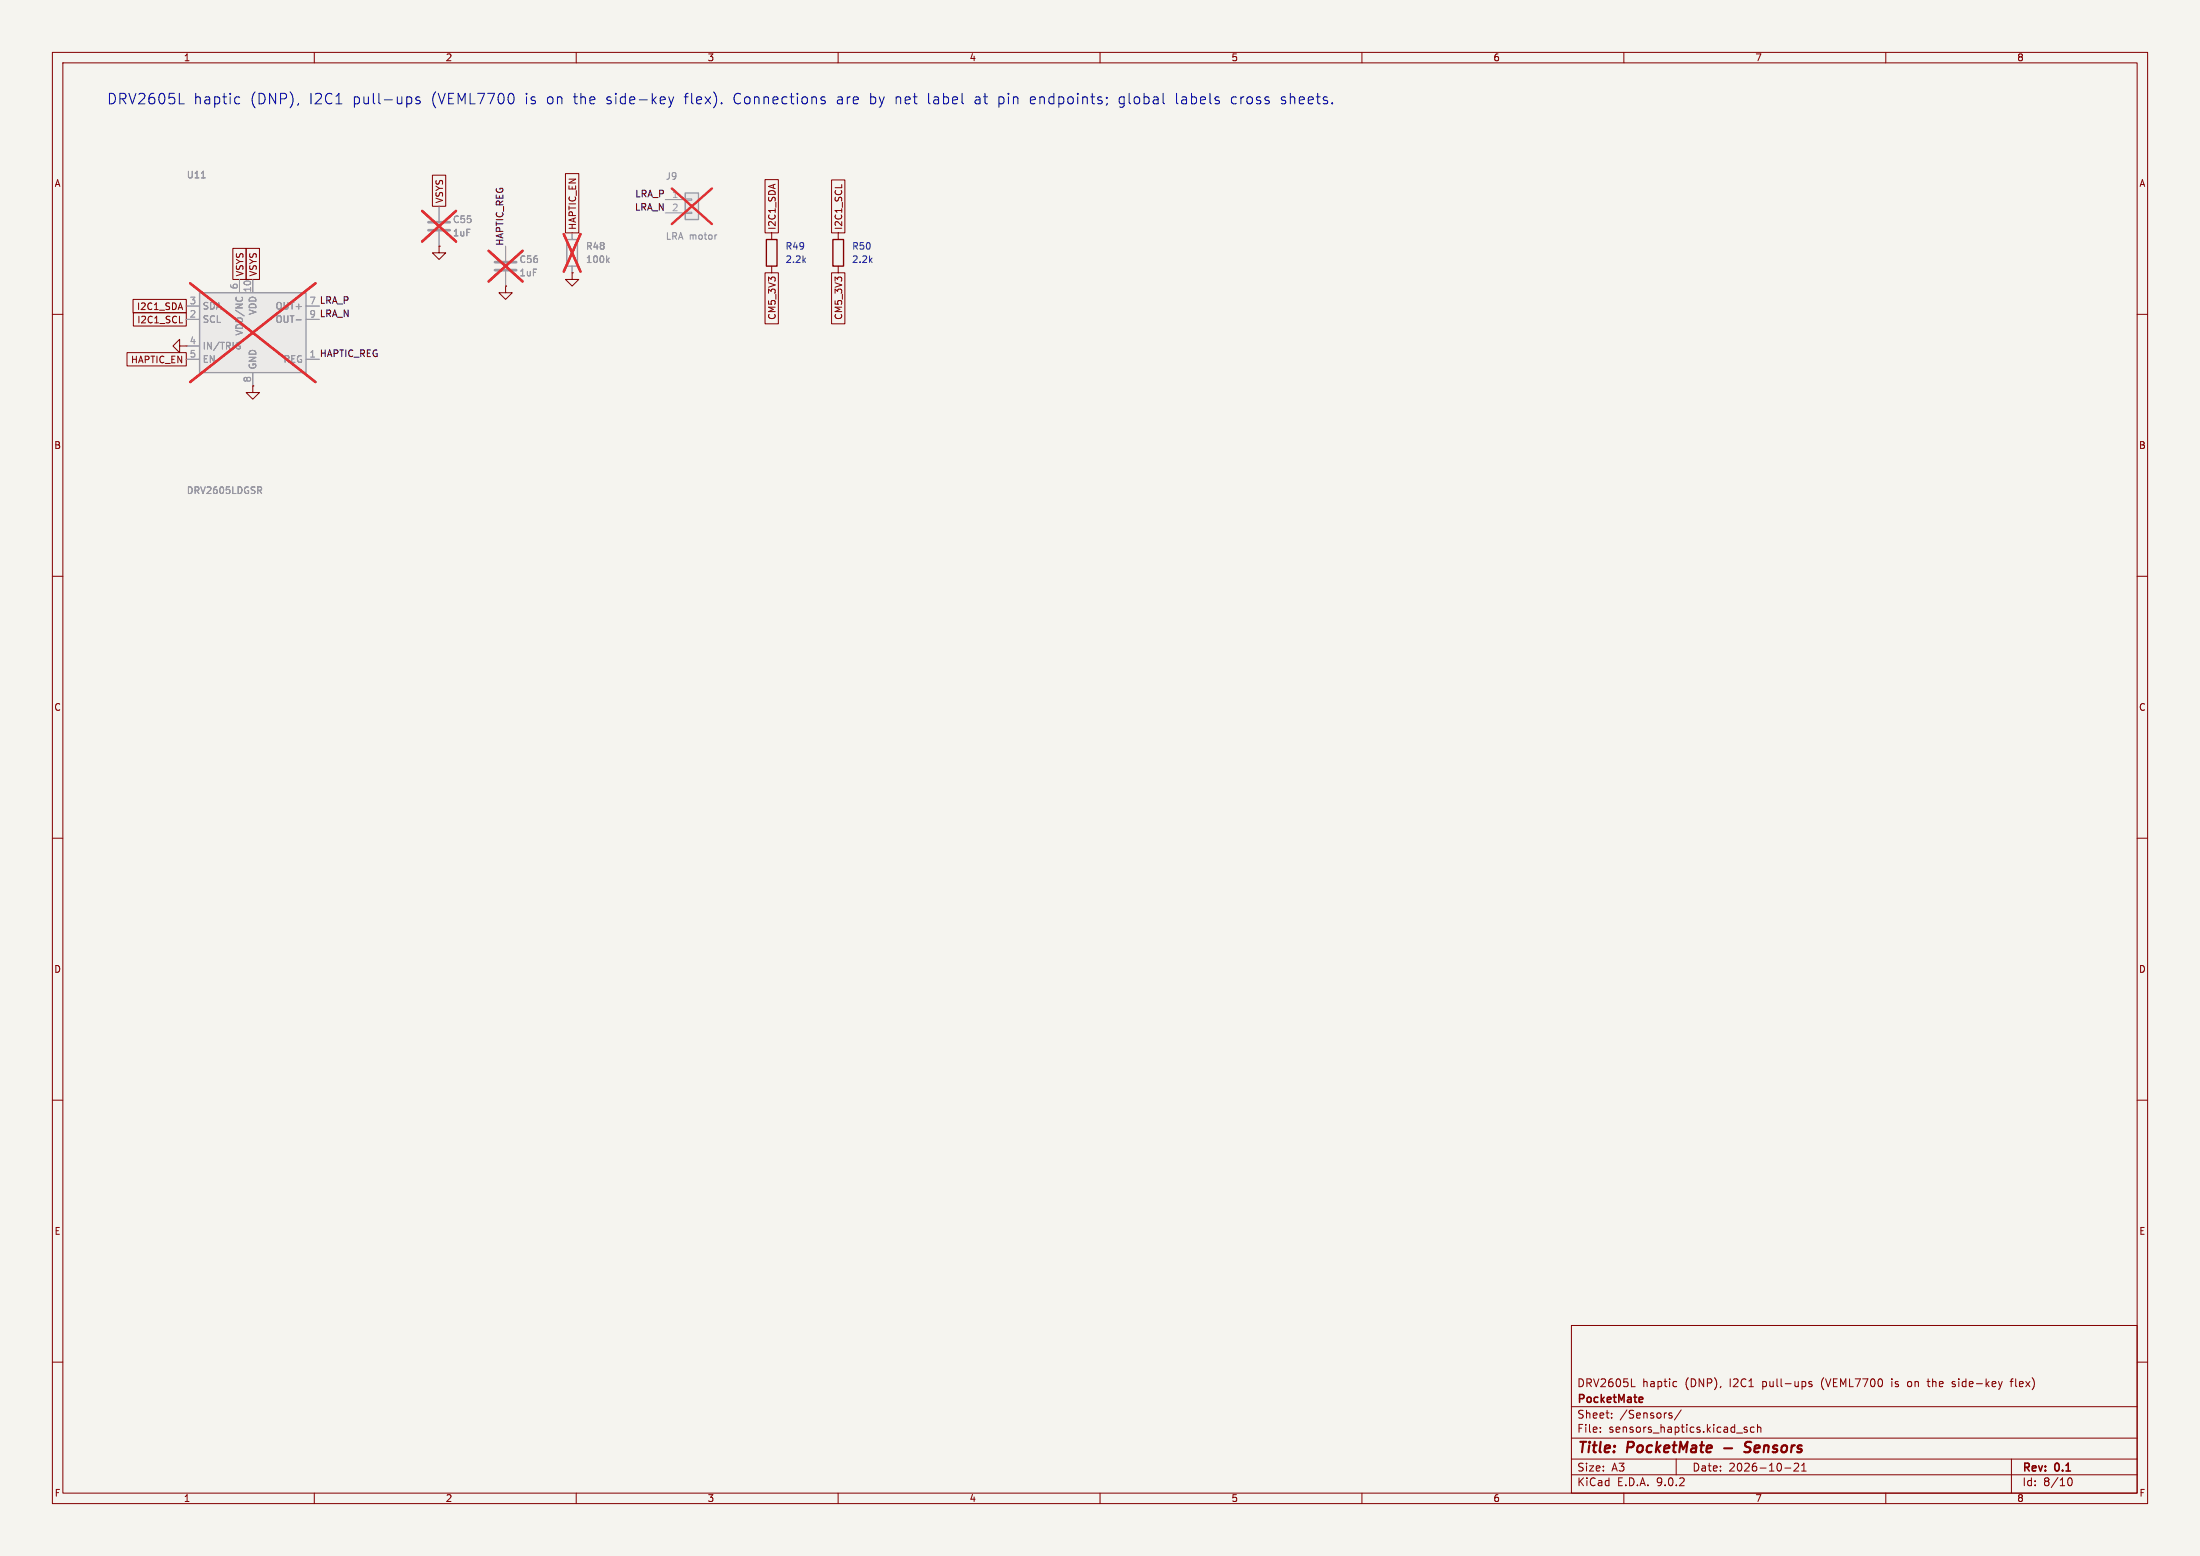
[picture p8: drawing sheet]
<svg xmlns="http://www.w3.org/2000/svg" width="420mm" height="297mm" viewBox="0 0 420 297" stroke-linecap="round" stroke-linejoin="round" font-family="sans-serif">
<path d="M0 0h420v297h-420z" fill="#f5f4ef" stroke="#f5f4ef" stroke-width=".19"/>
<g fill="none" stroke="#840000" stroke-width=".19">
<path d="M10 10h400v277h-400zM12 12h396v273h-396zM60 10v2M110 10v2M160 10v2M210 10v2M260 10v2M310 10v2M360 10v2M10 60h2M408 60h2M10 110h2"/>
<path d="M408 110h2M10 160h2M408 160h2M10 210h2M408 210h2M300 253h108v32h-108zM10 260h2M300 278.5h108M300 274.5h108M300 268.5h108M305.5 273.2v.2M305.5 272.5v.1"/>
<path d="M307.7 270.5v.2M307.7 269.8v.1M311.4 264.7h.8M318.8 270.2l.4 .1v.2l-.2 .2h-.3M318.8 269.7l.4 .1M319.7 263.7l.4 .1M320 278.5v3M320.1 264.6l-.4 .1M320.9 269.1l-1.2 1.9M331.5 273.5h1.2M333.5 272.5l-.3-.1-.3 .2 .1 .2 .5 .2v.3h-.6M334.9 272.5l-.5-.1-.2 .3 .1 .6h.6"/>
<path d="M335.5 272.5l.2-.1 .4 .1 .1 .9M335.5 271.9v1.5M342.5 279.4l.6-.1 .2 .1 .1 .3-1 1.1h1M343.9 279.7l.5-.4v1.5M344.6 263.8l.1 .2-.1 .6M345.9 263.8l-.4-.1-.2 .2 .1 .2 .5 .2v.3h-.6M364.2 263.8v.7M367.9 263.7h.5M368.1 263.2v1.3l.2 .2M372.7 264.6l.4 .1M373.1 263.7l-.4 .1v.1v.2l.4 .1M382.2 263.7l-.3 1"/>
<path d="M383.7 263.7h.6M384 278.5v6.5M384.3 263.2l-.4 .2v1.3M408 260h2M60 285v2M110 285v2M160 285v2M210 285v2M260 285v2M300 281.5h108M310 285v2M340.7 280.2h1.2"/>
<path d="M343.9 280.8h.9M360 285v2M394.7 282.7l.2-.5 .2-.1a.8 .8 0 0 1 .5 .7 .8 .8 0 0 1-.5 .8l-.2-.2-.2-.4"/>
</g>
<path d="M329.1 276.4h1.6M334 277a.85 .85 0 0 1-1 .1M334.1 275.2l-.7 .1a.46 .46 0 0 0-.3 .5 .46 .46 0 0 0 .4 .4l.5 .1" fill="none" stroke="#840000" stroke-width=".4"/>
<path d="M313.1 266.7l.4 .1 .1 .2-.7 .2M313.5 267.6l-.4 .1" fill="none" stroke="#840000" stroke-width=".3"/>
<path d="M130.8 36.8h2.5v5.1h-2.5z" fill="#ebeae8"/>
<path d="M130.8 36.8h2.5v5.1h-2.5zM108.2 45.7h2v5.1h-2z" fill="none" stroke="#9c9b98" stroke-width=".25"/>
<path d="M127 38.1h3.8M130.8 38h1.3v.2h-1.3zM96.5 47v2.8M96.5 51.8v2.8M109.2 44.5v1.2M109.2 50.8v1.3M127 40.6h3.8M130.8 40.5h1.3v.3h-1.3z" fill="none" stroke="#9c9b98" stroke-width=".19"/>
<path d="M115.9 49.6l.4 .5M116.3 49.3l-.5 .4M136.8 44.8l-.2 .1" fill="none" stroke="#939391" stroke-width=".19"/>
<path d="M128.2 36l7.7 6.8M135.9 36l-7.7 6.8M93.3 47.9l6.5 5.8M99.8 47.9l-6.5 5.8M107.6 44.7l3.2 7.1M110.8 44.7l-3.2 7.1" fill="none" stroke="#e12e31" stroke-width=".46"/>
<path d="M146.3 45.7h2v5.1h-2zM159 45.7h2v5.1h-2z" fill="none" stroke="#840000" stroke-width=".25"/>
<path d="M83.8 47v1.3h1.3l-1.3 1.2-1.3-1.2h1.3M83.8 47h.1M96.5 54.6v1.3h1.3l-1.3 1.3-1.3-1.3h1.3M96.5 54.6h.1M109.2 52.1v1.2h1.3l-1.3 1.3-1.3-1.3h1.3M109.2 52.1h.1M147.3 44.5v1.2M147.3 50.8v1.3M160 44.5v1.2M160 50.8v1.3M34.3 66v-1.2l-1.3 1.2 1.3 1.3v-1.3h1.3" fill="none" stroke="#840000" stroke-width=".19"/>
<path d="M94.5 50h4.1M94.5 51.6h4.1" fill="none" stroke="#9c9b98" stroke-width=".51"/>
<path d="M38.1 55.9h20.3v15.2h-20.3z" fill="#ebeae8"/>
<path d="M38.1 55.9h20.3v15.2h-20.3z" fill="none" stroke="#9c9b98" stroke-width=".25"/>
<g fill="none" stroke="#9c9b98" stroke-width=".19">
<path d="M83.8 39.4v2.8M35.6 58.4h2.5M45.7 53.3v2.6M48.3 53.3v2.6M58.4 58.4h2.6M83.8 44.2v2.8M96.5 47v2.8M96.5 51.8v2.8M109.2 44.5v1.2M109.2 50.8v1.3M35.6 61h2.5M35.6 66h2.5"/>
<path d="M35.6 68.6h2.5M48.3 71.1v2.6M58.4 61h2.6M58.4 68.6h2.6"/>
</g>
<path d="M38.5 34h.7M45.2 56.7l-.2 .3M46.2 56.7l.1 .3M115.9 49.6l.4 .5M116.3 49.3l-.5 .4M45.5 65.3l.3 .1M45.6 66.1h.2v.4l-.3 .1M56.5 61.1h1M49.5 93.6l.4 .6M49.8 93l.1 .2-.1 .3" fill="none" stroke="#939391" stroke-width=".19"/>
<path d="M36.3 54.1l23.9 18.8M60.2 54.1l-23.9 18.8M80.6 40.3l6.5 5.8M87.1 40.3l-6.5 5.8M93.3 47.9l6.5 5.8M99.8 47.9l-6.5 5.8M107.6 44.7l3.2 7.1M110.8 44.7l-3.2 7.1" fill="none" stroke="#e12e31" stroke-width=".46"/>
<path d="M81.8 42.4h4.1M81.8 43.9h4.1" fill="none" stroke="#9c9b98" stroke-width=".51"/>
<g fill="none" stroke="#840000" stroke-width=".19">
<path d="M82.5 33.4h2.6v6h-2.6zM107.9 33.1h2.6v11.4h-2.6zM146 34.3h2.6v10.2h-2.6zM158.7 34.3h2.6v10.2h-2.6zM160.7 35.2v.6M25.4 57.1h10.2v2.6h-10.2zM25.5 59.7h10.1v2.5h-10.1zM44.4 47.4h2.6v5.9h-2.6zM47 47.4h2.5v5.9h-2.5zM83.8 47h.1M96.5 54.6h.1M109.2 52.1h.1"/>
<path d="M146 52.1h2.6v9.7h-2.6zM158.7 52.1h2.6v9.7h-2.6zM24.2 67.3h11.4v2.6h-11.4zM34.3 61.6h.6M48.3 73.7v1.2h1.2l-1.2 1.3-1.3-1.3h1.3M48.3 73.7h.1"/>
</g>
<g fill="none" stroke="#0000c2" stroke-width=".19">
<path d="M34.2 19.8h1M45.2 18.5l.6 .1M45.8 19.7l-.6 .1M57 19.7l-.1 .3M64.1 19.8h1.2M77.8 18.5h.4l.4 .4-.1 .7-.3 .2h-.4M80.1 18.6l-.4-.1-.3 .3 .1 .3 .6 .1v.5h-.7M97.8 17.9a1.5 1.5 0 0 1 0 1.8M127.7 18.5l.4 1.3M128.1 19.8l-.2 .5-.2 .2M128.6 18.5l-.5 1.3M137.8 19.6v.2"/>
<path d="M157.5 18.6l-.5-.1-.3 .3 .1 .3 .7 .1v.5h-.8M211.3 18.6v.2M211.4 19.7l-.2 .4"/>
</g>
<g font-size="2.8" fill="#0000c2">
<text x="20.3" y="20.1">DRV2605L</text>
<text x="36.9" y="20.1">haptic</text>
<text x="47.7" y="20.1">(DNP),</text>
<text x="59" y="20.1">I2C1</text>
<text x="67.3" y="20.1">pull-ups</text>
<text x="82.3" y="20.1">(VEML7700</text>
<text x="100.3" y="20.1">is</text>
<text x="104.4" y="20.1">on</text>
<text x="109.6" y="20.1">the</text>
<text x="115.9" y="20.1">side-key</text>
<text x="130.9" y="20.1">flex).</text>
<text x="140.3" y="20.1">Connections</text>
<text x="160.1" y="20.1">are</text>
<text x="166.4" y="20.1">by</text>
<text x="171.3" y="20.1">net</text>
<text x="177.6" y="20.1">label</text>
<text x="186.6" y="20.1">at</text>
<text x="191.1" y="20.1">pin</text>
<text x="197.3" y="20.1">endpoints;</text>
<text x="214.3" y="20.1">global</text>
<text x="225.2" y="20.1">labels</text>
<text x="235.8" y="20.1">cross</text>
<text x="245.4" y="20.1">sheets.</text>
</g>
<g font-size="2.8" fill="#840000">
<text x="301" y="277.9">Title:</text>
<text x="310.6" y="277.9">PocketMate</text>
<text x="334.7" y="277.9">Sensors</text>
</g>
<g font-size="2.1" fill="#840000">
<text x="301" y="268.2">PocketMate</text>
<text x="301" y="265">DRV2605L</text>
<text x="313.5" y="265">haptic</text>
<text x="321.7" y="265">(DNP),</text>
<text x="330.3" y="265">I2C1</text>
<text x="336.7" y="265">pull-ups</text>
<text x="348.1" y="265">(VEML7700</text>
<text x="361.6" y="265">is</text>
<text x="364.9" y="265">on</text>
<text x="368.9" y="265">the</text>
<text x="373.7" y="265">side-key</text>
<text x="385.1" y="265">flex)</text>
<text x="301" y="273.7">File:</text>
<text x="301" y="271">Sheet:</text>
<text x="307.1" y="273.7">sensors_haptics.kicad_sch</text>
<text x="309.2" y="271">/Sensors/</text>
<text x="301" y="281.1">Size:</text>
<text x="307.6" y="281.1">A3</text>
<text x="323" y="281.1">Date:</text>
<text x="330" y="281.1">2026-10-21</text>
<text x="386" y="281.3">Rev:</text>
<text x="392.4" y="281.3">0.1</text>
<text x="301" y="283.9">KiCad</text>
<text x="308.7" y="283.9">E.D.A.</text>
<text x="316.3" y="283.9">9.0.2</text>
<text x="386" y="283.9">Id:</text>
<text x="390.1" y="283.9">8/10</text>
</g>
<g font-size="1.8" fill="#840000">
<text x="35" y="11.9">1</text>
<text x="85" y="11.9">2</text>
<text x="135" y="11.9">3</text>
<text x="185" y="11.9">4</text>
<text x="235" y="11.9">5</text>
<text x="285" y="11.9">6</text>
<text x="335" y="11.9">7</text>
<text x="385" y="11.9">8</text>
<text x="10.3" y="35.9">A</text>
<text x="408.3" y="35.9">A</text>
<text x="84.8" y="38.9" transform="rotate(-90 84.8 38.9)">VSYS</text>
<text x="110.2" y="44" transform="rotate(-90 110.2 44)">HAPTIC_EN</text>
<text x="148.3" y="44" transform="rotate(-90 148.3 44)">I2C1_SDA</text>
<text x="161" y="44" transform="rotate(-90 161 44)">I2C1_SCL</text>
<text x="46.7" y="52.9" transform="rotate(-90 46.7 52.9)">VSYS</text>
<text x="49.2" y="52.9" transform="rotate(-90 49.2 52.9)">VSYS</text>
<text x="26.1" y="59.4">I2C1_SDA</text>
<text x="26.1" y="61.9">I2C1_SCL</text>
<text x="148.3" y="61.2" transform="rotate(-90 148.3 61.2)">CM5_3V3</text>
<text x="161" y="61.2" transform="rotate(-90 161 61.2)">CM5_3V3</text>
<text x="24.9" y="69.5">HAPTIC_EN</text>
<text x="10.3" y="85.9">B</text>
<text x="408.2" y="85.9">B</text>
<text x="10.3" y="135.9">C</text>
<text x="408.2" y="135.9">C</text>
<text x="10.3" y="185.9">D</text>
<text x="408.2" y="185.9">D</text>
<text x="10.3" y="235.9">E</text>
<text x="408.3" y="235.9">E</text>
<text x="10.3" y="285.9">F</text>
<text x="35" y="286.9">1</text>
<text x="85" y="286.9">2</text>
<text x="135" y="286.9">3</text>
<text x="185" y="286.9">4</text>
<text x="235" y="286.9">5</text>
<text x="285" y="286.9">6</text>
<text x="335" y="286.9">7</text>
<text x="385" y="286.9">8</text>
<text x="408.3" y="285.9">F</text>
</g>
<g font-size="1.8" fill="#939391">
<text x="35.6" y="34.2">U11</text>
<text x="127" y="34.5">J9</text>
<text x="86.4" y="45.3">1uF</text>
<text x="86.4" y="42.8">C55</text>
<text x="111.8" y="47.9">R48</text>
<text x="127" y="46">LRA motor</text>
<text x="99.1" y="52.9">1uF</text>
<text x="99.1" y="50.4">C56</text>
<text x="111.8" y="50.4">100k</text>
<text x="38.6" y="59.3">SDA</text>
<text x="52.5" y="59.3">OUT+</text>
<text x="38.6" y="61.8">SCL</text>
<text x="46.6" y="64.2" transform="rotate(-90 46.6 64.2)">VDD/NC</text>
<text x="49.1" y="60.2" transform="rotate(-90 49.1 60.2)">VDD</text>
<text x="52.5" y="61.8">OUT-</text>
<text x="38.6" y="66.9">IN/TRIG</text>
<text x="38.6" y="69.4">EN</text>
<text x="49.1" y="70.6" transform="rotate(-90 49.1 70.6)">GND</text>
<text x="54" y="69.4">REG</text>
<text x="35.6" y="94.5">DRV2605LDGSR</text>
</g>
<g font-size="1.8" fill="#0f0f0f">
<text x="121.1" y="40.3">LRA_N</text>
<text x="121.2" y="37.8">LRA_P</text>
<text x="96.2" y="47" transform="rotate(-90 96.2 47)">HAPTIC_REG</text>
<text x="59" y="58.2">7 LRA_P</text>
<text x="59" y="60.7">9 LRA_N</text>
<text x="59" y="68.3">1 HAPTIC_REG</text>
</g>
<g font-size="1.8" fill="#a5a4a2">
<text x="128.2" y="37.8">1</text>
<text x="128.2" y="40.4">2</text>
<text x="36.1" y="58.2">3</text>
<text x="45.5" y="55.3" transform="rotate(-90 45.5 55.3)">6</text>
<text x="48" y="55.9" transform="rotate(-90 48 55.9)">10</text>
<text x="59" y="58.2">7</text>
<text x="36.1" y="60.7">2</text>
<text x="36.1" y="65.8">4</text>
<text x="59" y="60.7">9</text>
<text x="36.1" y="68.3">5</text>
<text x="59" y="68.3">1</text>
<text x="48" y="73.1" transform="rotate(-90 48 73.1)">8</text>
</g>
<g font-size="1.8" fill="#006464">
<text x="149.9" y="47.9">R49</text>
<text x="162.6" y="47.9">R50</text>
<text x="149.9" y="50.4">2.2k</text>
<text x="162.6" y="50.4">2.2k</text>
</g>
</svg>
